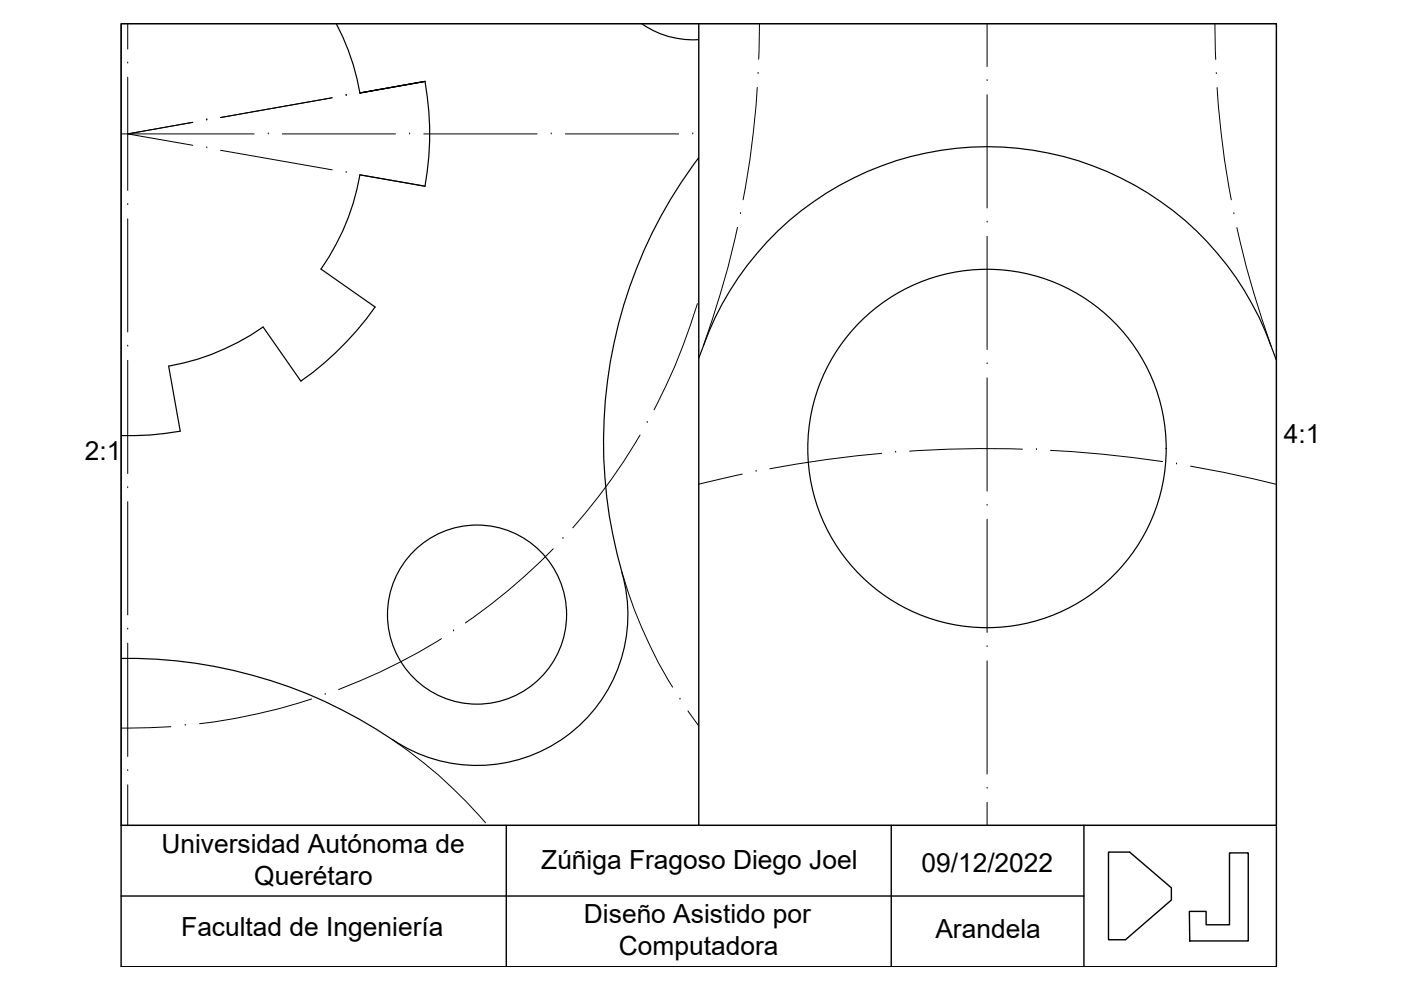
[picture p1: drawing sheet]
<svg xmlns="http://www.w3.org/2000/svg" width="297mm" height="210mm" viewBox="0 0 297 210" stroke-linecap="round" stroke-linejoin="round" font-family="sans-serif">
<!-- layer: Auxiliares -->
<g fill="none" stroke="#000" stroke-width=".21">
<path d="M27.1 13.4h.1M27.1 5.1v5.3M27.1 16.4v24M90.1 17.3l-13.8 2.4M160.6 18.5a191.5 191.5 0 0 1-3 23.9M160.7 15.6h.1M161 5.1l-.1 7.5M209.3 17.1h.1M209.3 5.1v9M257.6 5.1l.2 7.5M257.9 15.6h.1M258 18.6a192.4 192.4 0 0 0 3.1 23.8"/>
<path d="M25.7 28.4h28.2M40.9 25.9l-13.8 2.5 13.8 2.4M43.8 25.4h.1M43.8 31.4h.1M46.8 31.9l23.6 4.1M56.9 28.4h.1M59.8 28.4h24M70.4 20.7l-23.6 4.2M73.4 20.2h.1M73.4 36.6h.1M76.3 37.1l13.8 2.4M86.9 28.4h.1"/>
<path d="M89.9 28.4h24M116.9 28.4h.1M119.9 28.4h24M146.9 28.4h.1M209.3 20.1v24M27.1 43.4h.1M27.1 46.4v24M156.4 48.2a190 190 0 0 1-7.3 25.1M157 45.3h.1M209.3 47.1h.1M209.3 50.1v24M261.6 45.3h.1"/>
<path d="M262.2 48.2a192.9 192.9 0 0 0 7.3 25.1M27.1 73.4h.1M27.1 76.4v24M147.9 64.4a129.8 129.8 0 0 1-9.2 22.5M209.3 77.1h.1M135.7 92.2a124 124 0 0 1-14.3 19.7M137.2 89.6h.1M160.3 99.9h.1M186.9 96.1a240.9 240.9 0 0 0-23.7 3.3M189.9 95.9h.1M209.3 80.1v24M216.8 95.2a234.3 234.3 0 0 0-23.9 .5"/>
<path d="M219.7 95.3h.1M222.7 95.5a245.2 245.2 0 0 1 23.8 2.4M249.5 98.4h.1M252.4 98.8a234 234 0 0 1 18.2 3.9M27.1 103.4h.1M27.1 106.4v24M117.3 116.4a122.9 122.9 0 0 1-18.6 15.7M119.4 114.2h.1M157.4 100.5l-9.2 2.1M209.3 107.1h.1M209.3 110.1v24M27.1 133.4h.1"/>
<path d="M27.1 136.4v24M93.6 135.4a126.8 126.8 0 0 1-21.8 10.8M96.2 133.8h.1M131.9 121.4a98.7 98.7 0 0 0 10.7 24.3M209.3 137.1h.1M36.2 154.1l-10.5 .3M39.3 153.8h.1M66.1 148.2a124.2 124.2 0 0 1-23.8 5.2M68.9 147.2h.1M83.2 156.8a97.7 97.7 0 0 1 19.7 17.6M144.2 148.2h.1M145.9 150.7l2.2 3.2"/>
<path d="M209.3 140.1v24M27.1 163.4h.1M27.1 166.4v8.5M209.3 167.1h.1M209.3 170.1v4.8"/>
</g>
<!-- layer: Figura -->
<g fill="none" stroke="#000" stroke-width=".25">
<path d="M71.3 5.1a49.2 49.2 0 0 1 5 14.6M76.3 19.7l13.8-2.4a62.6 62.6 0 0 1 0 22.2l-13.8-2.4a49.4 49.4 0 0 1-8.2 20l11.4 8a64.9 64.9 0 0 1-15.7 15.7l-8-11.5a50.5 50.5 0 0 1-20 8.3l2.4 13.8a59.6 59.6 0 0 1-12.5 1M90.1 17.3l-13.8 2.4M136.1 5.1a18.7 18.7 0 0 0 12 3.3M148.1 33.5a100.4 100.4 0 0 0-15.7 89.9 32 32 0 0 1-13.3 33.4 32 32 0 0 1-35.9 0M148.2 75.8a64 64 0 0 1 59.7-44.7 64 64 0 0 1 61.6 42.2l1.1 3M25.7 139.6a100.5 100.5 0 0 1 57.5 17.2"/>
<circle cx="209.3" cy="95.1" r="38"/>
<circle cx="101.1" cy="130.3" r="19"/>
</g>
<!-- layer: Marco -->
<path d="M25.7 5h244.9v200h-244.9zM25.7 175h244.9M107.3 175v30M189 175v30M229.8 175v30M25.7 190h204.1M235 180.7h4.5l8.9 7.5v2.6l-9.8 8.4h-3.6zM260.7 180.8h4v18.7h-12.4l-.1-6.3h3.5v2.9h5z" fill="none" stroke="#000" stroke-width=".3"/>
<path d="M25.7 5h122.5v170h-122.5zM148.2 5h122.4v170h-122.4z" fill="none" stroke="#000" stroke-width=".21"/>
<g font-size="5.6">
<text x="272.2" y="94">4:1</text>
<text x="18" y="97.6">2:1</text>
<text x="34.2" y="180.9">Universidad Autónoma de</text>
<text x="114.8" y="184.3">Zúñiga Fragoso Diego Joel</text>
<text x="195.4" y="184.9">09/12/2022</text>
<text x="53.9" y="187.6">Querétaro</text>
<text x="123.8" y="195.8">Diseño Asistido por</text>
<text x="38.4" y="198.4">Facultad de Ingeniería</text>
<text x="131.2" y="202.5">Computadora</text>
<text x="198.3" y="198.8">Arandela</text>
</g>
</svg>
